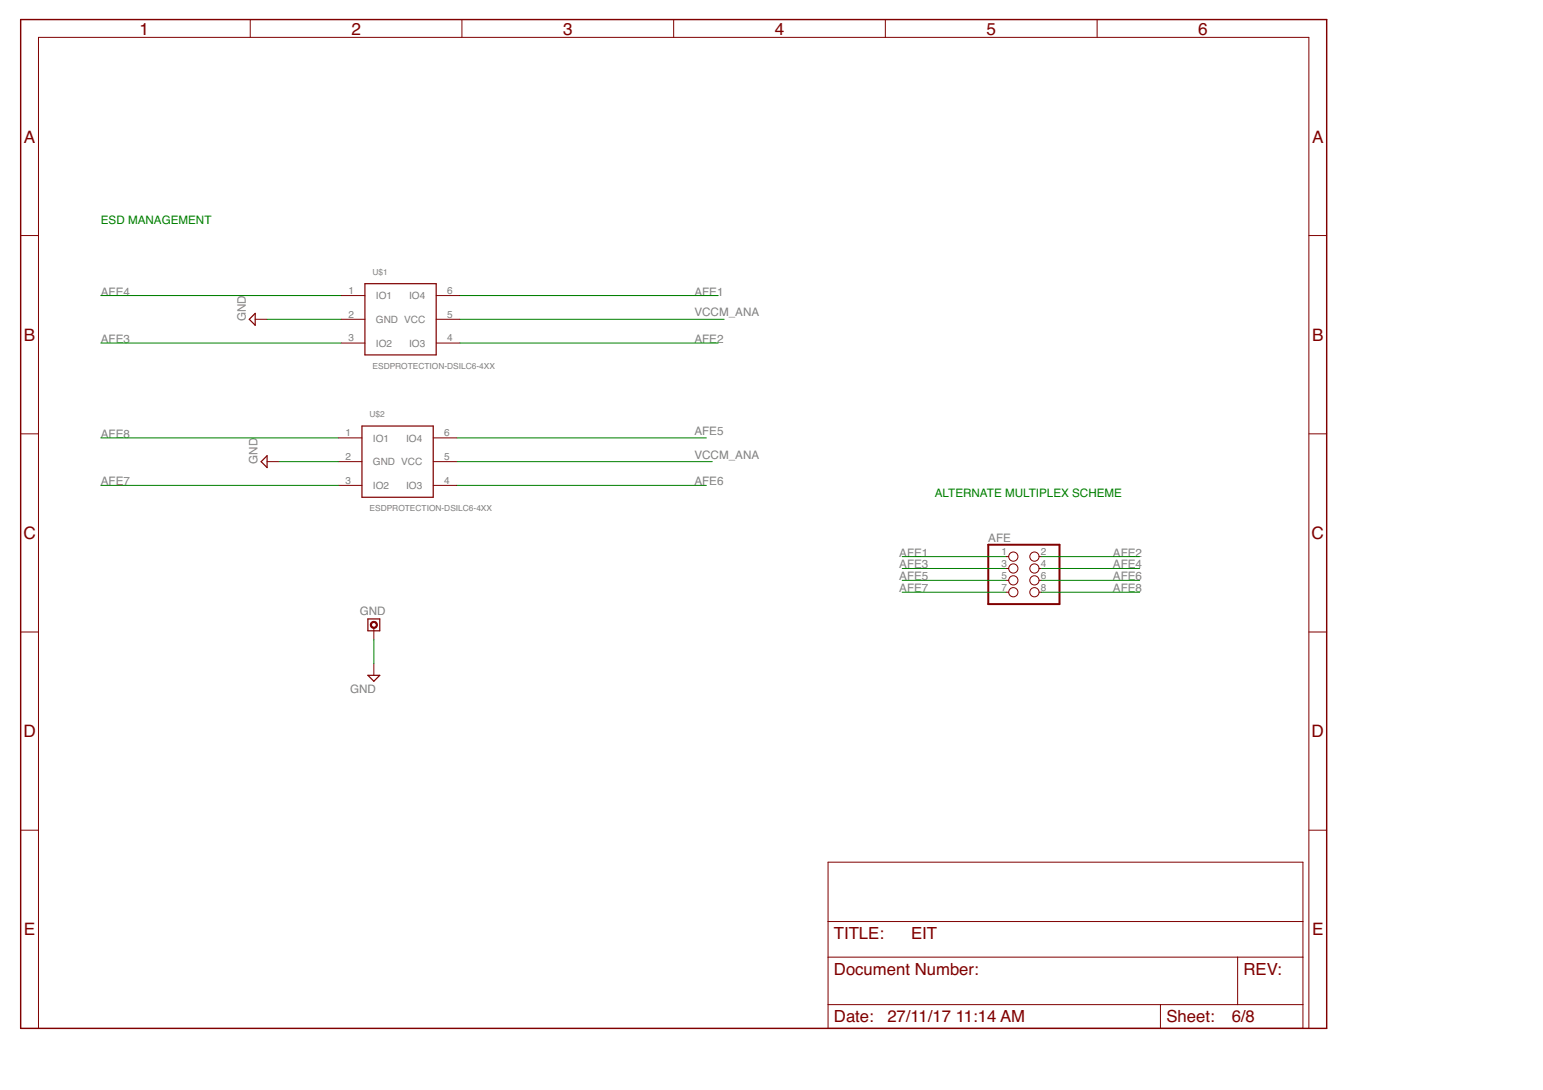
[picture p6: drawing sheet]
<svg xmlns="http://www.w3.org/2000/svg" width="297mm" height="210mm" viewBox="0 0 297 210" stroke-linecap="round" stroke-linejoin="round" font-family="sans-serif">
<path d="M70.3 54.6h13.7v13.7h-13.7zM49.1 60.3v2.3l-1.1-1.1zM51.4 87.8v2.2l-1.1-1.1zM69.7 82h13.7v13.8h-13.7zM70.8 119.2h2.3v2.3h-2.3zM70.8 130h2.3l-1.1 1.2z" fill="none" stroke="#800000" stroke-width=".23"/>
<g fill="none" stroke="#800000" stroke-width=".19">
<path d="M48.2 3.8v3.4M88.9 3.8v3.4M129.7 3.8v3.4M170.4 3.8v3.4M211.2 3.8v3.4M4 45.4h3.4M65.7 56.9h4.6M84 56.9h4.5M252 45.4h3.4M49.1 61.5h2.3M65.7 61.5h4.6M65.7 66.1h4.6"/>
<path d="M84 61.5h4.5M84 66.1h4.5M4 83.5h3.4M51.4 88.9h2.3M65.1 84.3h4.6M65.1 88.9h4.6M65.1 93.5h4.6M83.4 84.3h4.6M83.4 88.9h4.6M83.4 93.5h4.6M252 83.5h3.4M193.7 107.2h.5"/>
<path d="M193.7 109.5h.5M193.7 111.8h.5M193.7 114h.5M200 107.2h.5M200 109.5h.5M200 111.8h.5M200 114h.5M4 121.7h3.4M72 120.9v2.3M72 127.8v2.2M252 121.7h3.4M4 159.9h3.4"/>
<path d="M252 159.9h3.4M159.4 166h91.4v32h-91.4zM159.4 177.5h91.4M7.4 198v-190.8h244.6v190.8M159.4 184.3h91.4M159.4 193.5h91.4M223.4 193.5v4.5M238.3 184.3v9.2"/>
<circle cx="195.1" cy="107.2" r=".89"/>
<circle cx="195.1" cy="114" r=".89"/>
<circle cx="195.1" cy="109.5" r=".89"/>
<circle cx="195.1" cy="111.8" r=".89"/>
<circle cx="199.1" cy="107.2" r=".89"/>
<circle cx="199.1" cy="109.5" r=".89"/>
<circle cx="199.1" cy="111.8" r=".89"/>
<circle cx="199.1" cy="114" r=".89"/>
</g>
<path d="M4 3.8h251.4v194.2h-251.4z" fill="none" stroke="#800000" stroke-width=".28"/>
<path d="M190.2 104.9h13.8v11.4h-13.8z" fill="none" stroke="#800000" stroke-width=".38"/>
<path d="M71.5 119.9a.68 .68 0 0 1 1 0 .68 .68 0 0 1-.3 1.1 .68 .68 0 0 1-.9-.7h.2a.46 .46 0 0 1 .7-.4 .46 .46 0 0 1 .1 .8 .46 .46 0 0 1-.8-.2v-.2h-.2z" fill-rule="evenodd" fill="#800000" stroke="#800000" stroke-width=".19"/>
<g fill="none" stroke="#008000" stroke-width=".19">
<path d="M19.4 56.9h46.3M88.5 56.9h49.8M19.4 66.1h46.3M51.4 61.5h14.3M88.5 61.5h50.9M88.5 66.1h49.8M19.4 84.3h45.7M19.4 93.5h45.7M53.7 88.9h11.4M88 88.9h49.1M88 84.3h48M88 93.5h48"/>
<path d="M173.7 107.2h20M173.7 109.5h20M173.7 111.8h20M173.7 114h20M200.5 107.2h18.9M200.5 109.5h18.9M200.5 111.8h18.9M200.5 114h18.9M72 123.2v4.6"/>
</g>
<g font-size="3.3" fill="#800000">
<text x="26.9" y="6.7">1</text>
<text x="67.6" y="6.7">2</text>
<text x="108.4" y="6.7">3</text>
<text x="149.2" y="6.7">4</text>
<text x="189.9" y="6.7">5</text>
<text x="230.7" y="6.7">6</text>
<text x="4.6" y="27.5">A</text>
<text x="252.6" y="27.5">A</text>
<text x="4.6" y="65.6">B</text>
<text x="252.6" y="65.6">B</text>
<text x="4.5" y="103.8">C</text>
<text x="252.5" y="103.8">C</text>
<text x="4.5" y="141.9">D</text>
<text x="252.5" y="141.9">D</text>
<text x="4.6" y="180.1">E</text>
<text x="252.6" y="180.1">E</text>
</g>
<g font-size="3.2" fill="#800000">
<text x="160.5" y="180.9">TITLE:</text>
<text x="175.4" y="180.9">EIT</text>
<text x="160.5" y="187.8">Document Number:</text>
<text x="239.4" y="187.8">REV:</text>
<text x="160.5" y="196.9">Date:</text>
<text x="170.8" y="196.9">27/11/17</text>
<text x="184" y="196.9">11:14 AM</text>
<text x="224.5" y="196.9">Sheet:</text>
<text x="237.1" y="196.9">6/8</text>
</g>
<g font-size="2.2" fill="#008000">
<text x="19.4" y="43.2">ESD MANAGEMENT</text>
<text x="180" y="95.8">ALTERNATE MULTIPLEX SCHEME</text>
</g>
<g font-size="2.2" fill="#808080">
<text x="19.4" y="56.9">AFE4</text>
<text x="133.7" y="56.9">AFE1</text>
<text x="47.3" y="61.9" transform="rotate(-90 47.3 61.9)">GND</text>
<text x="133.7" y="60.9">VCCM_ANA</text>
<text x="19.4" y="66.1">AFE3</text>
<text x="133.7" y="66.1">AFE2</text>
<text x="133.7" y="83.8">AFE5</text>
<text x="19.4" y="84.3">AFE8</text>
<text x="49.6" y="89.3" transform="rotate(-90 49.6 89.3)">GND</text>
<text x="133.7" y="88.3">VCCM_ANA</text>
<text x="19.4" y="93.5">AFE7</text>
<text x="133.7" y="93.5">AFE6</text>
<text x="173.1" y="107.2">AFE1</text>
<text x="190.3" y="104.3">AFE</text>
<text x="214.2" y="107.2">AFE2</text>
<text x="173.1" y="109.5">AFE3</text>
<text x="173.1" y="111.8">AFE5</text>
<text x="214.2" y="109.5">AFE4</text>
<text x="214.2" y="111.8">AFE6</text>
<text x="69.3" y="118.5">GND</text>
<text x="173.1" y="114">AFE7</text>
<text x="214.2" y="114">AFE8</text>
<text x="67.4" y="133.5">GND</text>
</g>
<g font-size="1.9" fill="#808080">
<text x="67.1" y="56.6">1</text>
<text x="72.4" y="57.6">IO1</text>
<text x="78.8" y="57.6">IO4</text>
<text x="86.1" y="56.6">6</text>
<text x="67.1" y="61.2">2</text>
<text x="67.1" y="65.7">3</text>
<text x="72.4" y="62.2">GND VCC</text>
<text x="86.1" y="65.7">4</text>
<text x="86.1" y="61.2">5</text>
<text x="72.4" y="66.7">IO2</text>
<text x="78.8" y="66.7">IO3</text>
<text x="66.5" y="84">1</text>
<text x="66.5" y="88.6">2</text>
<text x="71.8" y="85">IO1</text>
<text x="71.8" y="89.6">GND VCC</text>
<text x="78.2" y="85">IO4</text>
<text x="85.5" y="88.6">5</text>
<text x="85.5" y="84">6</text>
<text x="66.5" y="93.2">3</text>
<text x="71.8" y="94.2">IO2</text>
<text x="78.2" y="94.2">IO3</text>
<text x="85.5" y="93.2">4</text>
<text x="192.8" y="106.9">1</text>
<text x="200.4" y="106.9">2</text>
<text x="192.8" y="109.2">3</text>
<text x="192.8" y="111.4">5</text>
<text x="192.8" y="113.7">7</text>
<text x="200.4" y="109.2">4</text>
<text x="200.4" y="111.4">6</text>
<text x="200.4" y="113.7">8</text>
</g>
<g font-size="1.6" fill="#808080">
<text x="71.7" y="52.9">U$1</text>
<text x="71.7" y="71">ESDPROTECTION-DSILC6-4XX</text>
<text x="71.1" y="80.3">U$2</text>
<text x="71.1" y="98.4">ESDPROTECTION-DSILC6-4XX</text>
</g>
</svg>
